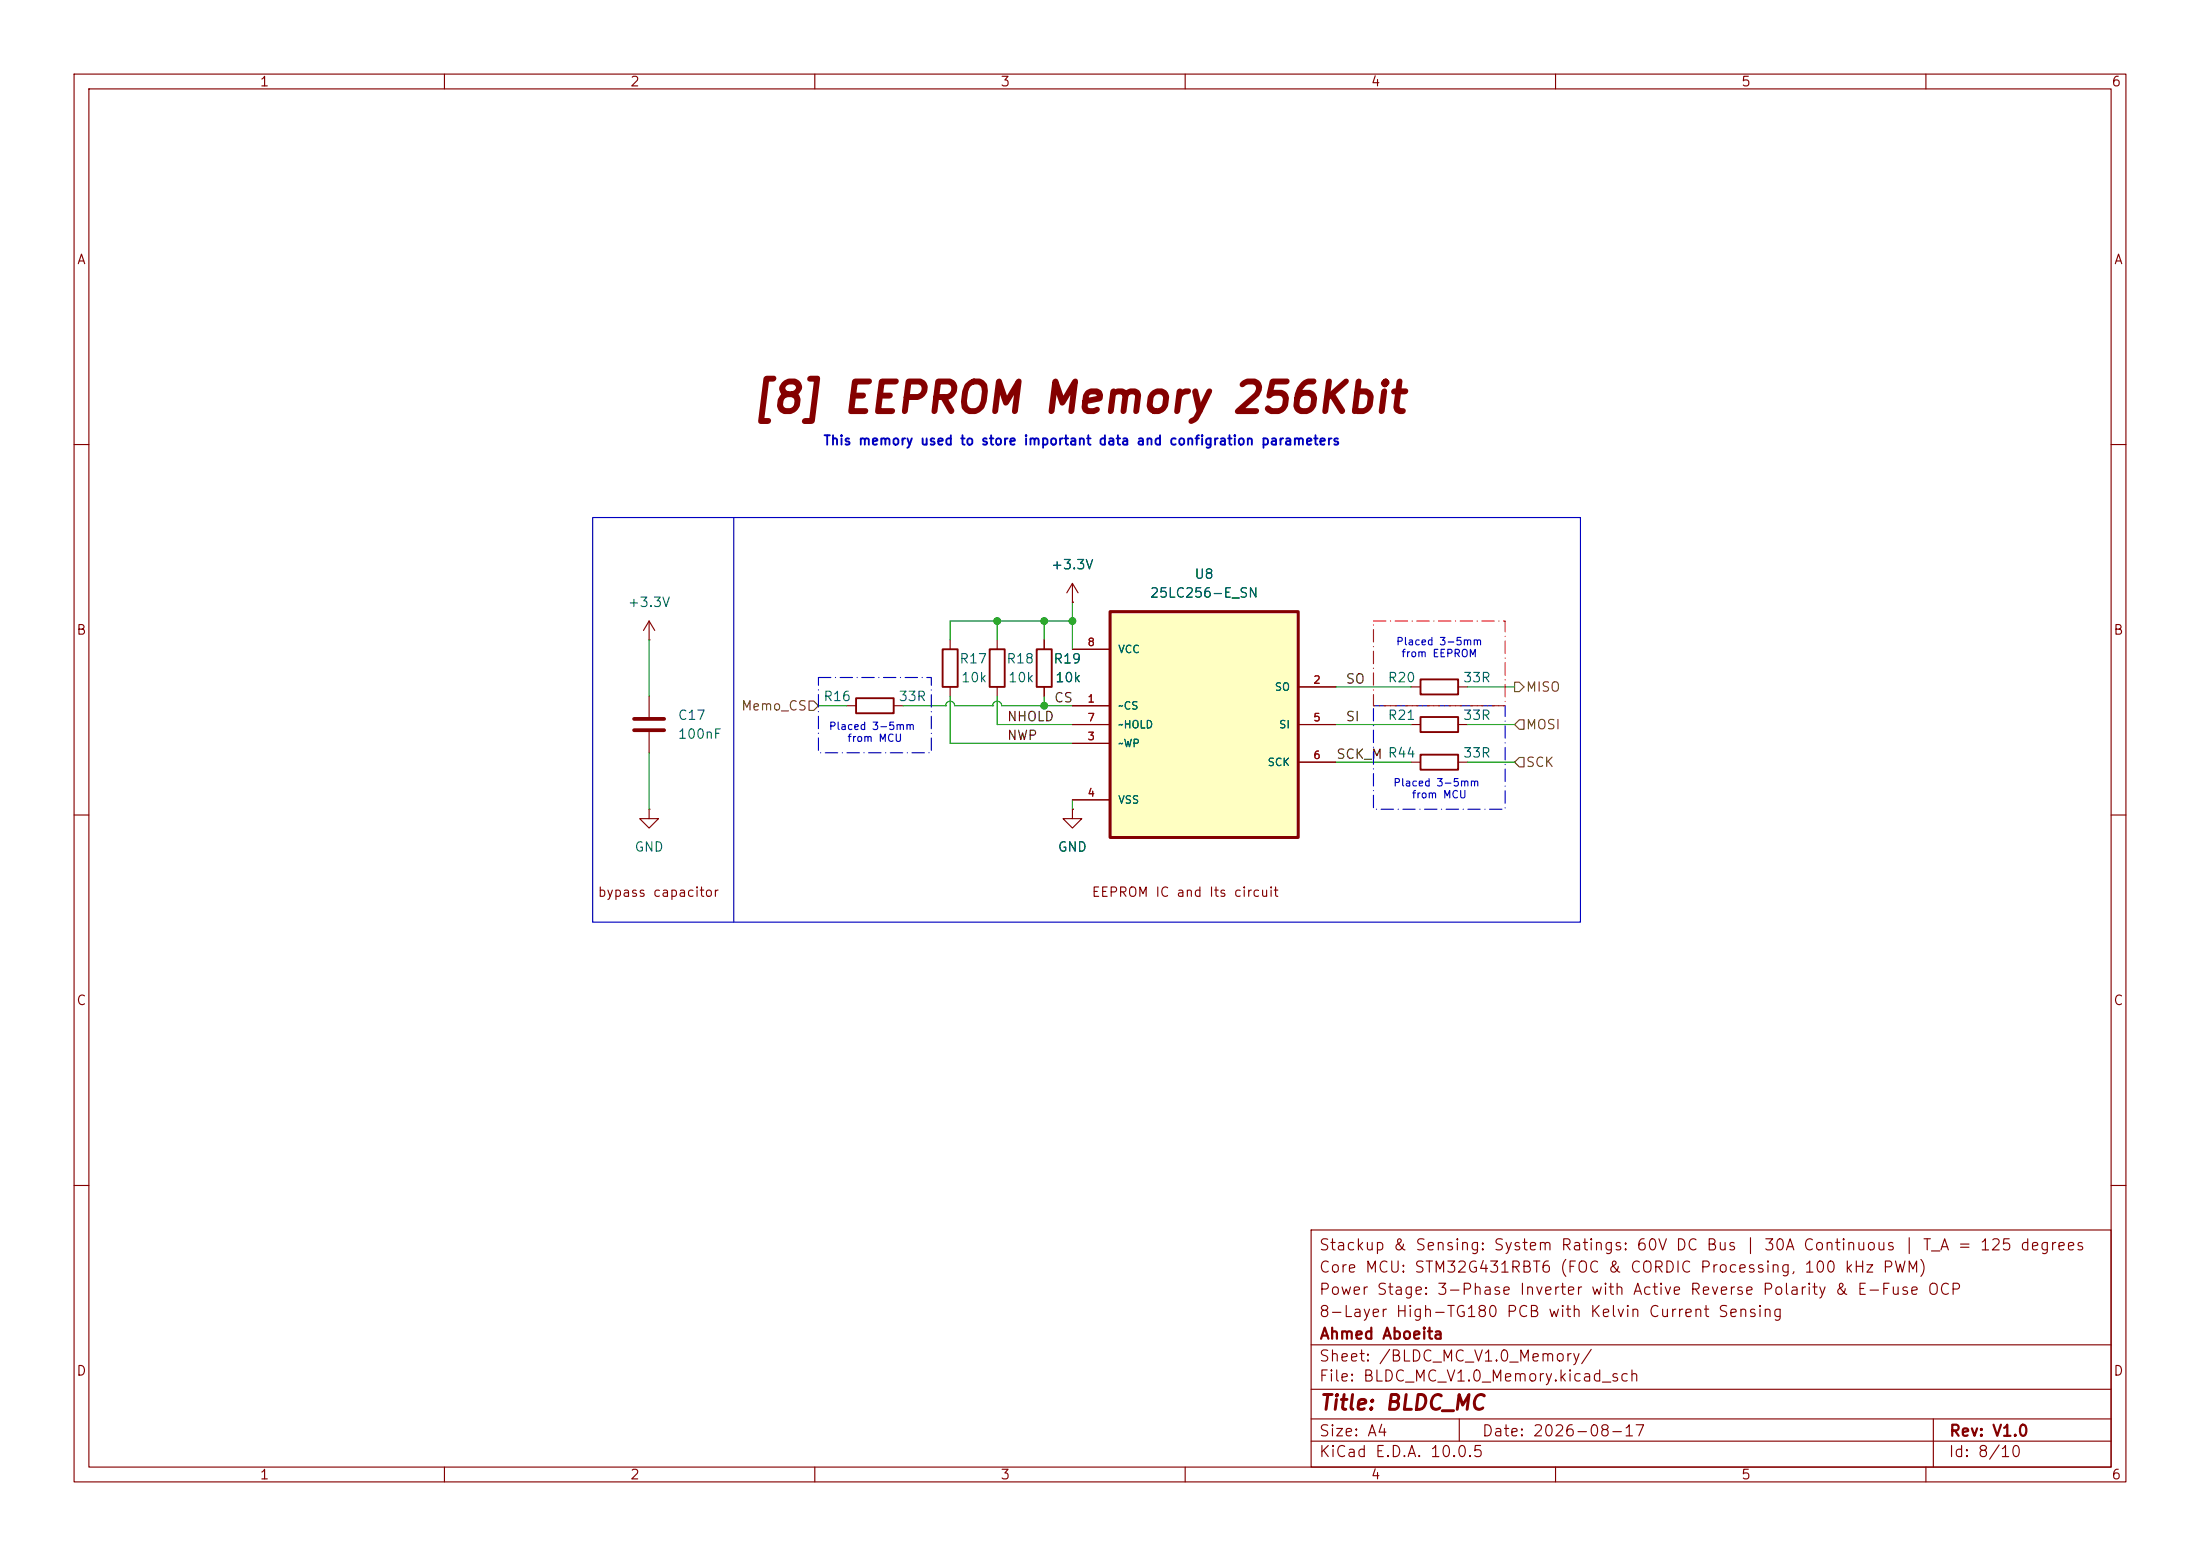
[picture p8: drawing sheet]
<svg xmlns="http://www.w3.org/2000/svg" width="297mm" height="210mm" viewBox="0 0 297 210" stroke-linecap="round" stroke-linejoin="round" font-family="sans-serif">
<g fill="none" stroke="#840000" stroke-width=".15">
<path d="M10 10h277v190h-277zM12 12h273v186h-273zM60 10v2M110 10v2M160 10v2M210 10v2M260 10v2M10 60h2M144.8 78.7l-.8 1.3M144.8 78.7l.7 1.3M144.8 78.7v2.6M285 60h2"/>
<path d="M114.3 95.3h1.3M120.6 95.3h1.3M128.3 86.4v1.2M128.3 92.7v1.3M134.6 86.4v1.2M134.6 92.7v1.3M141 86.4v1.2M141 92.7v1.3M144.8 81.3h.1M10 110h2M144.8 109.2v1.3h1.2l-1.2 1.3-1.3-1.3h1.3M144.8 109.2h.1"/>
<path d="M285 110h2M10 160h2M177 166h108v32h-108zM285 160h2M60 198v2M110 198v2M160 198v2M177 194.5h108M177 191.5h108M177 187.5h108M177 181.5h108M197 191.5v3"/>
<path d="M210 198v2M260 198v2M261 191.5v6.5"/>
</g>
<path d="M115.6 94.2h5v2.1h-5zM127.3 87.6h2v5.1h-2zM133.6 87.6h2v5.1h-2zM140 87.6h2v5.1h-2z" fill="none" stroke="#840000" stroke-width=".25"/>
<path d="M149.9 82.6h25.4v30.4h-25.4z" fill="#ffffc2"/>
<path d="M149.9 82.6h25.4v30.4h-25.4z" fill="none" stroke="#840000" stroke-width=".41"/>
<g fill="none" stroke="#840000" stroke-width=".15">
<path d="M87.6 86.4h.1M87.6 83.8v2.6M87.6 94v2.8M87.6 98.8v2.8M87.6 83.8l-.7 1.3M87.6 83.8l.8 1.3M141 86.4v1.2M141 92.7v1.3M144.8 81.3h.1M144.8 95.3h5.1M144.8 97.8h5.1M144.8 87.6h5.1"/>
<path d="M175.3 92.7h5M175.3 97.8h5M190.5 92.7h1.3M190.5 97.8h1.3M196.8 92.7h1.3M196.8 97.8h1.3M87.6 109.2v1.3h1.3l-1.3 1.3-1.2-1.3h1.2M87.6 109.2h.1M144.8 109.2h.1M144.8 100.3h5.1M144.8 108h5.1M175.3 102.9h5"/>
<path d="M190.5 102.9h1.3M196.8 102.9h1.3"/>
</g>
<path d="M191.8 96.8h5v2h-5zM191.8 91.7h5v2h-5zM191.8 101.9h5v2h-5z" fill="none" stroke="#840000" stroke-width=".25"/>
<path d="M85.6 97h4.1M85.6 98.6h4.1" fill="none" stroke="#840000" stroke-width=".51"/>
<path d="M109.2 94.6h.7l.6 .7-.6 .6h-.7zM204.5 92.1h.6l.6 .6-.6 .6h-.6zM205.1 97.2h.6v1.2h-.6l-.6-.6zM205.1 102.2h.6v1.3h-.6l-.6-.6z" fill="none" stroke="#725600" stroke-width=".15"/>
<path d="M80 69.9h133.4v54.6h-133.4zM99.1 69.9v54.6" fill="none" stroke="#0000c2" stroke-width=".15"/>
<g fill="none" stroke="#009600" stroke-width=".15">
<path d="M87.6 86.4v7.6M110.5 95.3h3.8M121.9 95.3h5.8M127.7 95.3h.1M127.7 95.3a.61 .61 0 0 1 .6-.7 .61 .61 0 0 1 .6 .7h5.1M128.3 94v6.3h16.5M134 95.3h.1M134 95.3a.61 .61 0 0 1 .6-.7 .61 .61 0 0 1 .6 .7h9.6M134.6 83.8v2.6M134.6 94v3.8h10.2M141 83.8v2.6M141 94v1.3"/>
<path d="M144.8 83.8h-16.5v2.6M144.8 81.3v6.3M180.3 97.8h10.2M180.3 92.7h10.2M198.1 97.8h6.4M198.1 92.7h6.4M87.6 101.6v7.6M144.8 108v1.2M180.3 102.9h10.2M198.1 102.9h6.4"/>
</g>
<path d="M110.5 91.4h15.2v10.2h-15.2zM185.4 95.3h17.8v13.9h-17.8z" fill="none" stroke="#0000c2" stroke-width=".15" stroke-dasharray="1.7 .6 0 .6"/>
<path d="M185.4 83.8h17.8v11.5h-17.8z" fill="none" stroke="#f00" stroke-width=".15" stroke-dasharray="1.7 .6 0 .6"/>
<g fill="#009600" stroke="#009600" stroke-width=".14">
<circle cx="141" cy="95.3" r=".46"/>
<circle cx="144.8" cy="83.8" r=".46"/>
<circle cx="141" cy="83.8" r=".46"/>
<circle cx="134.6" cy="83.8" r=".46"/>
</g>
<text font-size="4" fill="#840000" x="101.2" y="56.7">[8] EEPROM Memory 256Kbit</text>
<text font-size="2" fill="#840000" x="178" y="190.8">Title: BLDC_MC</text>
<g font-size="1.5" fill="#840000">
<text x="178" y="172.1">Core MCU: STM32G431RBT6 (FOC &amp; CORDIC Processing, 100 kHz PWM)</text>
<text x="178" y="169.1">Stackup &amp; Sensing: System Ratings: 60V DC Bus | 30A Continuous | T_A = 125 degrees</text>
<text x="178" y="178.1">8-Layer High-TG180 PCB with Kelvin Current Sensing</text>
<text x="178" y="175.1">Power Stage: 3-Phase Inverter with Active Reverse Polarity &amp; E-Fuse OCP</text>
<text x="178" y="184.1">Sheet: /BLDC_MC_V1.0_Memory/</text>
<text x="178" y="181.1">Ahmed Aboeita</text>
<text x="178" y="186.8">File: BLDC_MC_V1.0_Memory.kicad_sch</text>
<text x="178" y="197">KiCad E.D.A. 10.0.5</text>
<text x="178" y="194.2">Size: A4</text>
<text x="200" y="194.2">Date: 2026-08-17</text>
<text x="263" y="197">Id: 8/10</text>
<text x="263" y="194.2">Rev: V1.0</text>
</g>
<g font-size="1.3" fill="#840000">
<text x="35" y="12">1</text>
<text x="85" y="12">2</text>
<text x="135" y="12">3</text>
<text x="185" y="12">4</text>
<text x="235" y="12">5</text>
<text x="285" y="12">6</text>
<text x="10.3" y="36">A</text>
<text x="285.3" y="36">A</text>
<text x="10.2" y="86">B</text>
<text x="285.2" y="86">B</text>
<text x="80.6" y="121.4">bypass capacitor</text>
<text x="147.3" y="121.4">EEPROM IC and Its circuit</text>
<text x="10.2" y="136">C</text>
<text x="285.2" y="136">C</text>
<text x="10.2" y="186">D</text>
<text x="285.2" y="186">D</text>
<text x="35" y="200">1</text>
<text x="85" y="200">2</text>
<text x="135" y="200">3</text>
<text x="185" y="200">4</text>
<text x="235" y="200">5</text>
<text x="285" y="200">6</text>
</g>
<text font-size="1.3" fill="#0000c2" x="111.1" y="60.4">This memory used to store important data and configration parameters</text>
<g font-size="1.3" fill="#006464">
<text x="141.8" y="77.2">+3.3V</text>
<text x="84.7" y="82.2">+3.3V</text>
<text x="155.1" y="81">25LC256-E_SN</text>
<text x="161.2" y="78.4">U8</text>
<text x="129.4" y="89.9">R17</text>
<text x="135.8" y="89.9">R18</text>
<text x="142.1" y="89.9">R19</text>
<text x="111.1" y="94.9">R16</text>
<text x="121.2" y="94.9">33R</text>
<text x="129.7" y="92.4">10k</text>
<text x="136" y="92.4">10k</text>
<text x="142.4" y="92.4">10k</text>
<text x="187.3" y="92.4">R20</text>
<text x="197.4" y="92.4">33R</text>
<text x="91.4" y="97.5">C17</text>
<text x="91.4" y="100">100nF</text>
<text x="187.3" y="97.5">R21</text>
<text x="197.4" y="97.5">33R</text>
<text x="197.4" y="102.6">33R</text>
<text x="85.6" y="115.3">GND</text>
<text x="142.7" y="115.3">GND</text>
</g>
<g font-size="1.3" fill="#0f0f0f">
<text x="142.2" y="95.1">CS</text>
<text x="181.6" y="92.6">SO</text>
<text x="135.9" y="100.2">NWP</text>
<text x="135.9" y="97.7">NHOLD</text>
<text x="181.6" y="97.7">SI</text>
<text x="180.3" y="102.7">SCK_M R44</text>
</g>
<g font-size="1.3" fill="#725600">
<text x="205.9" y="93.7">MISO</text>
<text x="100" y="96.2">Memo_CS</text>
<text x="205.9" y="98.8">MOSI</text>
<text x="205.9" y="103.8">SCK</text>
</g>
<g font-size="1" fill="#a90000">
<text x="146.7" y="87.4">8</text>
<text x="146.7" y="95.1">1</text>
<text x="177.2" y="92.5">2</text>
<text x="146.7" y="100.1">3</text>
<text x="146.7" y="97.6">7</text>
<text x="177.2" y="97.6">5</text>
<text x="146.7" y="107.8">4</text>
<text x="177.2" y="102.7">6</text>
</g>
<g font-size="1" fill="#006464">
<text x="150.9" y="88.4">VCC</text>
<text x="172" y="93.5">SO</text>
<text x="150.9" y="96">~CS</text>
<text x="150.9" y="101.1">~WP</text>
<text x="150.9" y="98.6">~HOLD</text>
<text x="172.6" y="98.6">SI</text>
<text x="171" y="103.6">SCK</text>
<text x="150.9" y="108.7">VSS</text>
</g>
<g font-size="1" fill="#0000c2">
<text x="188.4" y="87.3">Placed 3-5mm</text>
<text x="189.1" y="88.9">from EEPROM</text>
<text x="111.8" y="98.8">Placed 3-5mm</text>
<text x="114.3" y="100.4">from MCU</text>
<text x="188" y="106.4">Placed 3-5mm</text>
<text x="190.5" y="108">from MCU</text>
</g>
</svg>
